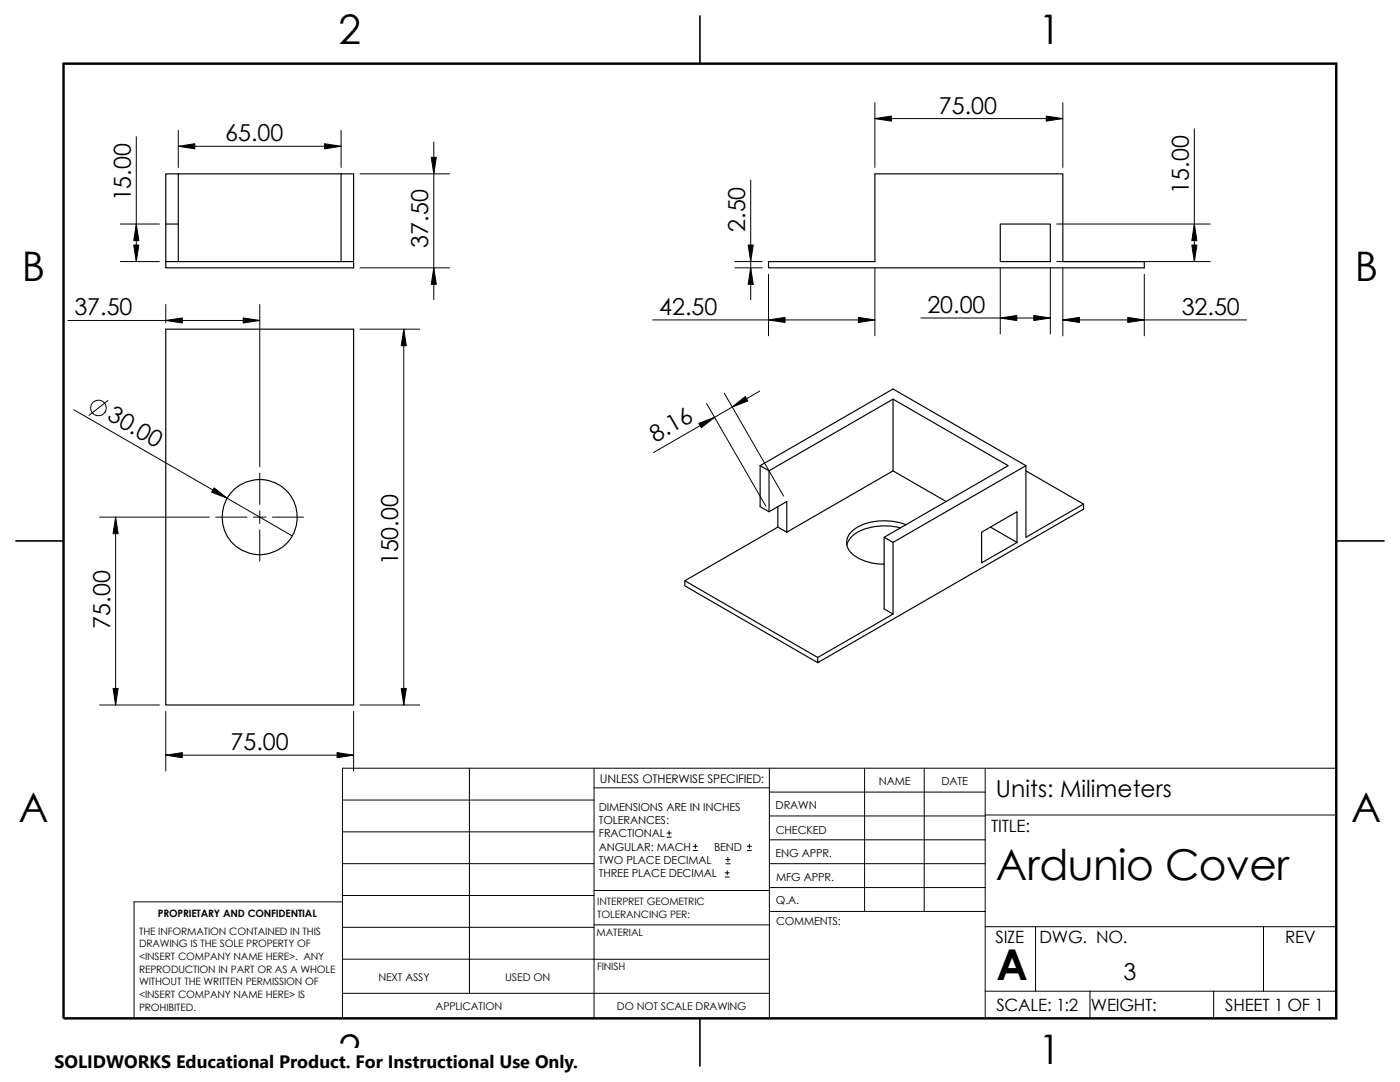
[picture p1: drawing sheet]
<svg xmlns="http://www.w3.org/2000/svg" width="279mm" height="216mm" viewBox="0 0 279 216" stroke-linecap="round" stroke-linejoin="round" font-family="sans-serif">
<g fill="none" stroke="#000" stroke-width=".2">
<path d="M27.2 27.3v24.9M35.6 29.2h32.5M35.6 26v7.4M68.1 26v7.4M71.8 34.7h17.9M86.6 28.3v31.5M149.8 35.9v23.9M174.6 20.5v12.9M174.6 23.7h37.5M212.1 20.5v12.9M238.4 25.7v26.5M24 44.7h7.8"/>
<path d="M24 52.2h7.8M71.8 53.4h17.9M146.6 52.2h5.5M146.6 53.4h5.5M153.4 54.7v12.3M174.6 53.5v13.5M199.6 53.5v13.1M209.6 53.5v13.1M210.9 44.7h30.6M210.9 52.2h30.6M212.1 53.5v13.5M228.4 54.7v12.3"/>
<path d="M13.5 63.9h38.3M21.5 79.9l-3.7 3M33.1 60.8v3.6M51.8 60.8v32.3M71.8 65.7h12M80.6 65.7v75M130.3 63.8h44.3M144.5 78.5l11.9 20.5M151.6 78l-21.2 12.3M183.8 63.5h25.8M212.1 63.8h36.7M14.7 81.8l43.6 25.1"/>
<path d="M51.8 94.4v6.2M141 80.5l11.8 20.5M19.9 103.2h21.9M23.1 103.2v37.5M43.1 103.2h6.2M50.6 103.2h2.5M51.8 101.9v2.6M51.8 105.7v6.3M54.4 103.2h6.2M19.9 140.7h11.9M33.1 141.9v12M33.1 150.7h37.5"/>
<path d="M68.3 159.6h50.3M70.6 141.9v12M71.8 140.7h12M93.7 153.3v44.9M118.6 153.3v49.9M118.6 157.2h34.9M153.5 153.3v49.9M153.5 158.1h43.1M172.6 153.3v28.6M184.4 153.3v28.6M196.6 153.3v49.9M266.7 153.3h-198.4v49.9"/>
<path d="M68.3 178.7h50.3M68.3 172.3h50.3M68.3 166h50.3M68.3 180h-41.5v23.2M118.6 177.7h35M133.1 167h.9M133.1 166.2h.9M133.5 165.8v.8M138.3 169.7h.9M138.3 168.9h.9M138.8 168.4v.9M144.7 175h.8"/>
<path d="M144.7 174.2h.8M144.9 172.4h.8M144.9 171.5h.8M145.1 173.8v.8M145.3 171.1v.8M149.1 169.7h.9M149.1 168.9h.9M149.5 168.4v.9M153.5 167.6h43.1M153.5 162.8h43.1M153.5 172.3h43.1M153.5 177.1h43.1"/>
<path d="M196.6 162.6h70.1M68.3 198.2h85.2M68.3 191.4h85.2M68.3 185h50.3M118.6 184.6h35M153.6 181.9h43M196.6 197.8h70.1M196.6 184.9h70.1M206.7 184.9v12.9M217.5 197.8v5.4M242.2 197.8v5.4M252.2 184.9v12.9"/>
<circle cx="19.6" cy="81.4" r="1.56"/>
</g>
<g fill="none" stroke="#000" stroke-width=".23">
<path d="M139.7 3.2v9.5M35.6 34.7h35v18.7h-37.5v-1.2M68.1 34.7v17.5M33.1 44.7v7.5M33.1 52.2h37.5M33.1 44.7v-10h2.5v10M33.1 44.7h2.5M35.6 44.7v7.5M153.4 52.2h21.2v-17.5h37.5v17.5h16.3v1.2h-75zM199.6 44.7h10v7.5h-10zM33.1 65.7h37.5v75h-37.5zM178.2 79.7v14.3"/>
<path d="M151.7 92.9v8.2l1.8 1M151.7 92.9l1.8 1 24.7-14.2 23 13.2-24.8 14.3 1.8 1M151.7 92.9l26.5-15.3 26.5 15.3M153.5 93.9v8.2M178.2 94l10.6 6.1M178.2 94l-21.2 12.2M204.7 94l11.5 6.6M3.2 107.9h9.5M136.7 115.9v1l26.5 15.3M153.5 102.1l3.5-2v6.1M155.2 101.1v4.1M155.2 105.2l-18.5 10.7 26.5 15.3"/>
<path d="M155.2 105.2l1.8 1M176.4 107.2v14.3l1.8 1M178.2 108.2v14.3M179.7 105.3a12.1 12.1 0 0 0-8.8 1 3.9 3.9 0 0 0-1.9 2.5M180.8 104.7a12 12 0 0 0-9.7 .5 3.2 3.2 0 0 0-1.7 4.5 8.5 8.5 0 0 0 6.8 2.9h.2M195.9 106.2l7.1-4.1v6.1l-7.1 4.1zM197.7 105.2l5.3 3M216.2 100.6l-11.5 6.6v-14.3l-26.5 15.3M216.2 100.6v1l-53 30.6v-1M266.7 107.9h9.5M178.2 122.5l-15 8.7M139.7 203.2v9.5"/>
<circle cx="51.8" cy="103.2" r="7.5"/>
</g>
<path d="M12.7 12.7h254v190.5h-254z" fill="none" stroke="#000" stroke-width=".49"/>
<g fill="#000" stroke="#000" stroke-width=".2">
<path d="M35.6 29.2l3.3-.5v1z" fill-rule="evenodd"/>
<path d="M64.8 28.7l3.3 .5-3.3 .5z" fill-rule="evenodd"/>
<path d="M86.1 31.4h1l-.5 3.3z" fill-rule="evenodd"/>
<path d="M174.6 23.7l3.3-.5v1z" fill-rule="evenodd"/>
<path d="M208.8 23.2l3.3 .5-3.3 .5z" fill-rule="evenodd"/>
<path d="M26.7 48.9h1l-.5 3.3z" fill-rule="evenodd"/>
<path d="M27.2 44.7l.5 3.3h-1z" fill-rule="evenodd"/>
<path d="M86.6 53.4l.5 3.3h-1z" fill-rule="evenodd"/>
<path d="M149.3 48.9h1l-.5 3.3z" fill-rule="evenodd"/>
<path d="M149.8 53.4l.5 3.3h-1z" fill-rule="evenodd"/>
<path d="M237.8 48.9h1.1l-.5 3.3z" fill-rule="evenodd"/>
<path d="M238.4 44.7l.5 3.3h-1.1z" fill-rule="evenodd"/>
<path d="M33.1 63.9l3.3-.5v1.1z" fill-rule="evenodd"/>
<path d="M48.5 63.4l3.3 .5-3.3 .6z" fill-rule="evenodd"/>
<path d="M80.6 65.7l.5 3.3h-1z" fill-rule="evenodd"/>
<path d="M153.4 63.8l3.3-.5v1z" fill-rule="evenodd"/>
<path d="M171.3 63.3l3.3 .5-3.3 .5z" fill-rule="evenodd"/>
<path d="M199.6 63.5l3.3-.6v1.1z" fill-rule="evenodd"/>
<path d="M206.3 62.9l3.3 .6-3.3 .5z" fill-rule="evenodd"/>
<path d="M212.1 63.8l3.3-.5v1z" fill-rule="evenodd"/>
<path d="M225.1 63.3l3.3 .5-3.3 .5z" fill-rule="evenodd"/>
<path d="M42.7 97.3l2.6 2.1-3.1-1.2z" fill-rule="evenodd"/>
<path d="M139.5 84.5l3.1-1.2-2.6 2z" fill-rule="evenodd"/>
<path d="M146.1 81.2l2.6-2.1 .5 .9z" fill-rule="evenodd"/>
<path d="M23.1 103.2l.5 3.3h-1z" fill-rule="evenodd"/>
<path d="M22.6 137.4h1l-.5 3.3z" fill-rule="evenodd"/>
<path d="M33.1 150.7l3.3-.5v1z" fill-rule="evenodd"/>
<path d="M67.3 150.2l3.3 .5-3.3 .5z" fill-rule="evenodd"/>
<path d="M80.1 137.4h1l-.5 3.3z" fill-rule="evenodd"/>
</g>
<path d="M10.9 209.2h104.7v6.7h-104.7z" fill="#fff"/>
<g font-size="8.5">
<text x="198.8" y="175.5">Ardunio Cover</text>
<text x="198.9" y="195.5">A</text>
</g>
<g font-size="8.1">
<text x="67.6" y="8.8">2</text>
<text x="207.3" y="8.8">1</text>
<text x="4.4" y="56.1">B</text>
<text x="270.4" y="56.1">B</text>
<text x="3.7" y="164.1">A</text>
<text x="269.7" y="164.1">A</text>
<text x="67.6" y="212.3">2</text>
<text x="207.3" y="212.3">1</text>
</g>
<g font-size="4.7">
<text x="187.4" y="22.6">75.00</text>
<text x="45" y="28.2">65.00</text>
<text x="26.1" y="40.2" transform="rotate(-90 26.1 40.2)">15.00</text>
<text x="237.3" y="38.6" transform="rotate(-90 237.3 38.6)">15.00</text>
<text x="148.7" y="46.3" transform="rotate(-90 148.7 46.3)">2.50</text>
<text x="85.5" y="49.4" transform="rotate(-90 85.5 49.4)">37.50</text>
<text x="14.8" y="62.9">37.50</text>
<text x="131.6" y="62.8">42.50</text>
<text x="185.1" y="62.4">20.00</text>
<text x="235.8" y="62.8">32.50</text>
<text x="21.2" y="83.7" transform="rotate(30 21.2 83.7)">30.00</text>
<text x="130.8" y="88.3" transform="rotate(-30 130.8 88.3)">8.16</text>
<text x="79.5" y="112.8" transform="rotate(-90 79.5 112.8)">150.00</text>
<text x="22" y="125.4" transform="rotate(-90 22 125.4)">75.00</text>
<text x="46" y="149.7">75.00</text>
<text x="198.8" y="159">Units: Milimeters</text>
<text x="224.2" y="195.6">3</text>
</g>
<text font-size="3.6" x="10.9" y="213">SOLIDWORKS Educational Product. For Instructional Use Only.</text>
<g font-size="3.4">
<text x="197.8" y="166">TITLE:</text>
<text x="198.7" y="188.1">SIZE</text>
<text x="207.5" y="188.1">DWG. NO.</text>
<text x="256.5" y="188.2">REV</text>
<text x="198.8" y="201.7">SCALE: 1:2</text>
<text x="217.7" y="201.7">WEIGHT:</text>
<text x="244.5" y="201.7">SHEET 1 OF 1</text>
</g>
<text font-size="2.4" x="119.7" y="156.2">UNLESS OTHERWISE SPECIFIED:</text>
<g font-size="2.2">
<text x="119.5" y="161.8">DIMENSIONS ARE IN INCHES</text>
<text x="154.8" y="161.5">DRAWN</text>
<text x="175.4" y="156.7">NAME</text>
<text x="187.9" y="156.7">DATE</text>
<text x="119.5" y="164.4">TOLERANCES:</text>
<text x="119.5" y="167.1">FRACTIONAL</text>
<text x="154.8" y="166.3">CHECKED</text>
<text x="119.5" y="172.4">TWO PLACE DECIMAL</text>
<text x="119.5" y="169.7">ANGULAR: MACH</text>
<text x="142.5" y="169.7">BEND</text>
<text x="154.8" y="171">ENG APPR.</text>
<text x="119.5" y="175">THREE PLACE DECIMAL</text>
<text x="154.9" y="175.7">MFG APPR.</text>
<text x="154.9" y="180.4">Q.A.</text>
<text x="154.9" y="184.7">COMMENTS:</text>
</g>
<g font-size="2.1">
<text x="75.5" y="195.7">NEXT ASSY</text>
<text x="100.8" y="195.7">USED ON</text>
<text x="86.9" y="201.6">APPLICATION</text>
<text x="123.1" y="201.6">DO NOT SCALE DRAWING</text>
</g>
<g font-size="2">
<text x="31.5" y="182.9">PROPRIETARY AND CONFIDENTIAL</text>
<text x="119.2" y="180.6">INTERPRET GEOMETRIC</text>
<text x="119.2" y="183.1">TOLERANCING PER:</text>
<text x="27.7" y="186.5">THE INFORMATION CONTAINED IN THIS</text>
<text x="27.7" y="189.1">DRAWING IS THE SOLE PROPERTY OF</text>
<text x="27.7" y="191.6">&lt;INSERT COMPANY NAME HERE&gt;. ANY</text>
<text x="119.1" y="186.7">MATERIAL</text>
<text x="27.7" y="194.1">REPRODUCTION IN PART OR AS A WHOLE</text>
<text x="27.7" y="196.6">WITHOUT THE WRITTEN PERMISSION OF</text>
<text x="119.1" y="193.5">FINISH</text>
<text x="27.7" y="201.7">PROHIBITED.</text>
<text x="27.7" y="199.2">&lt;INSERT COMPANY NAME HERE&gt; IS</text>
</g>
</svg>
